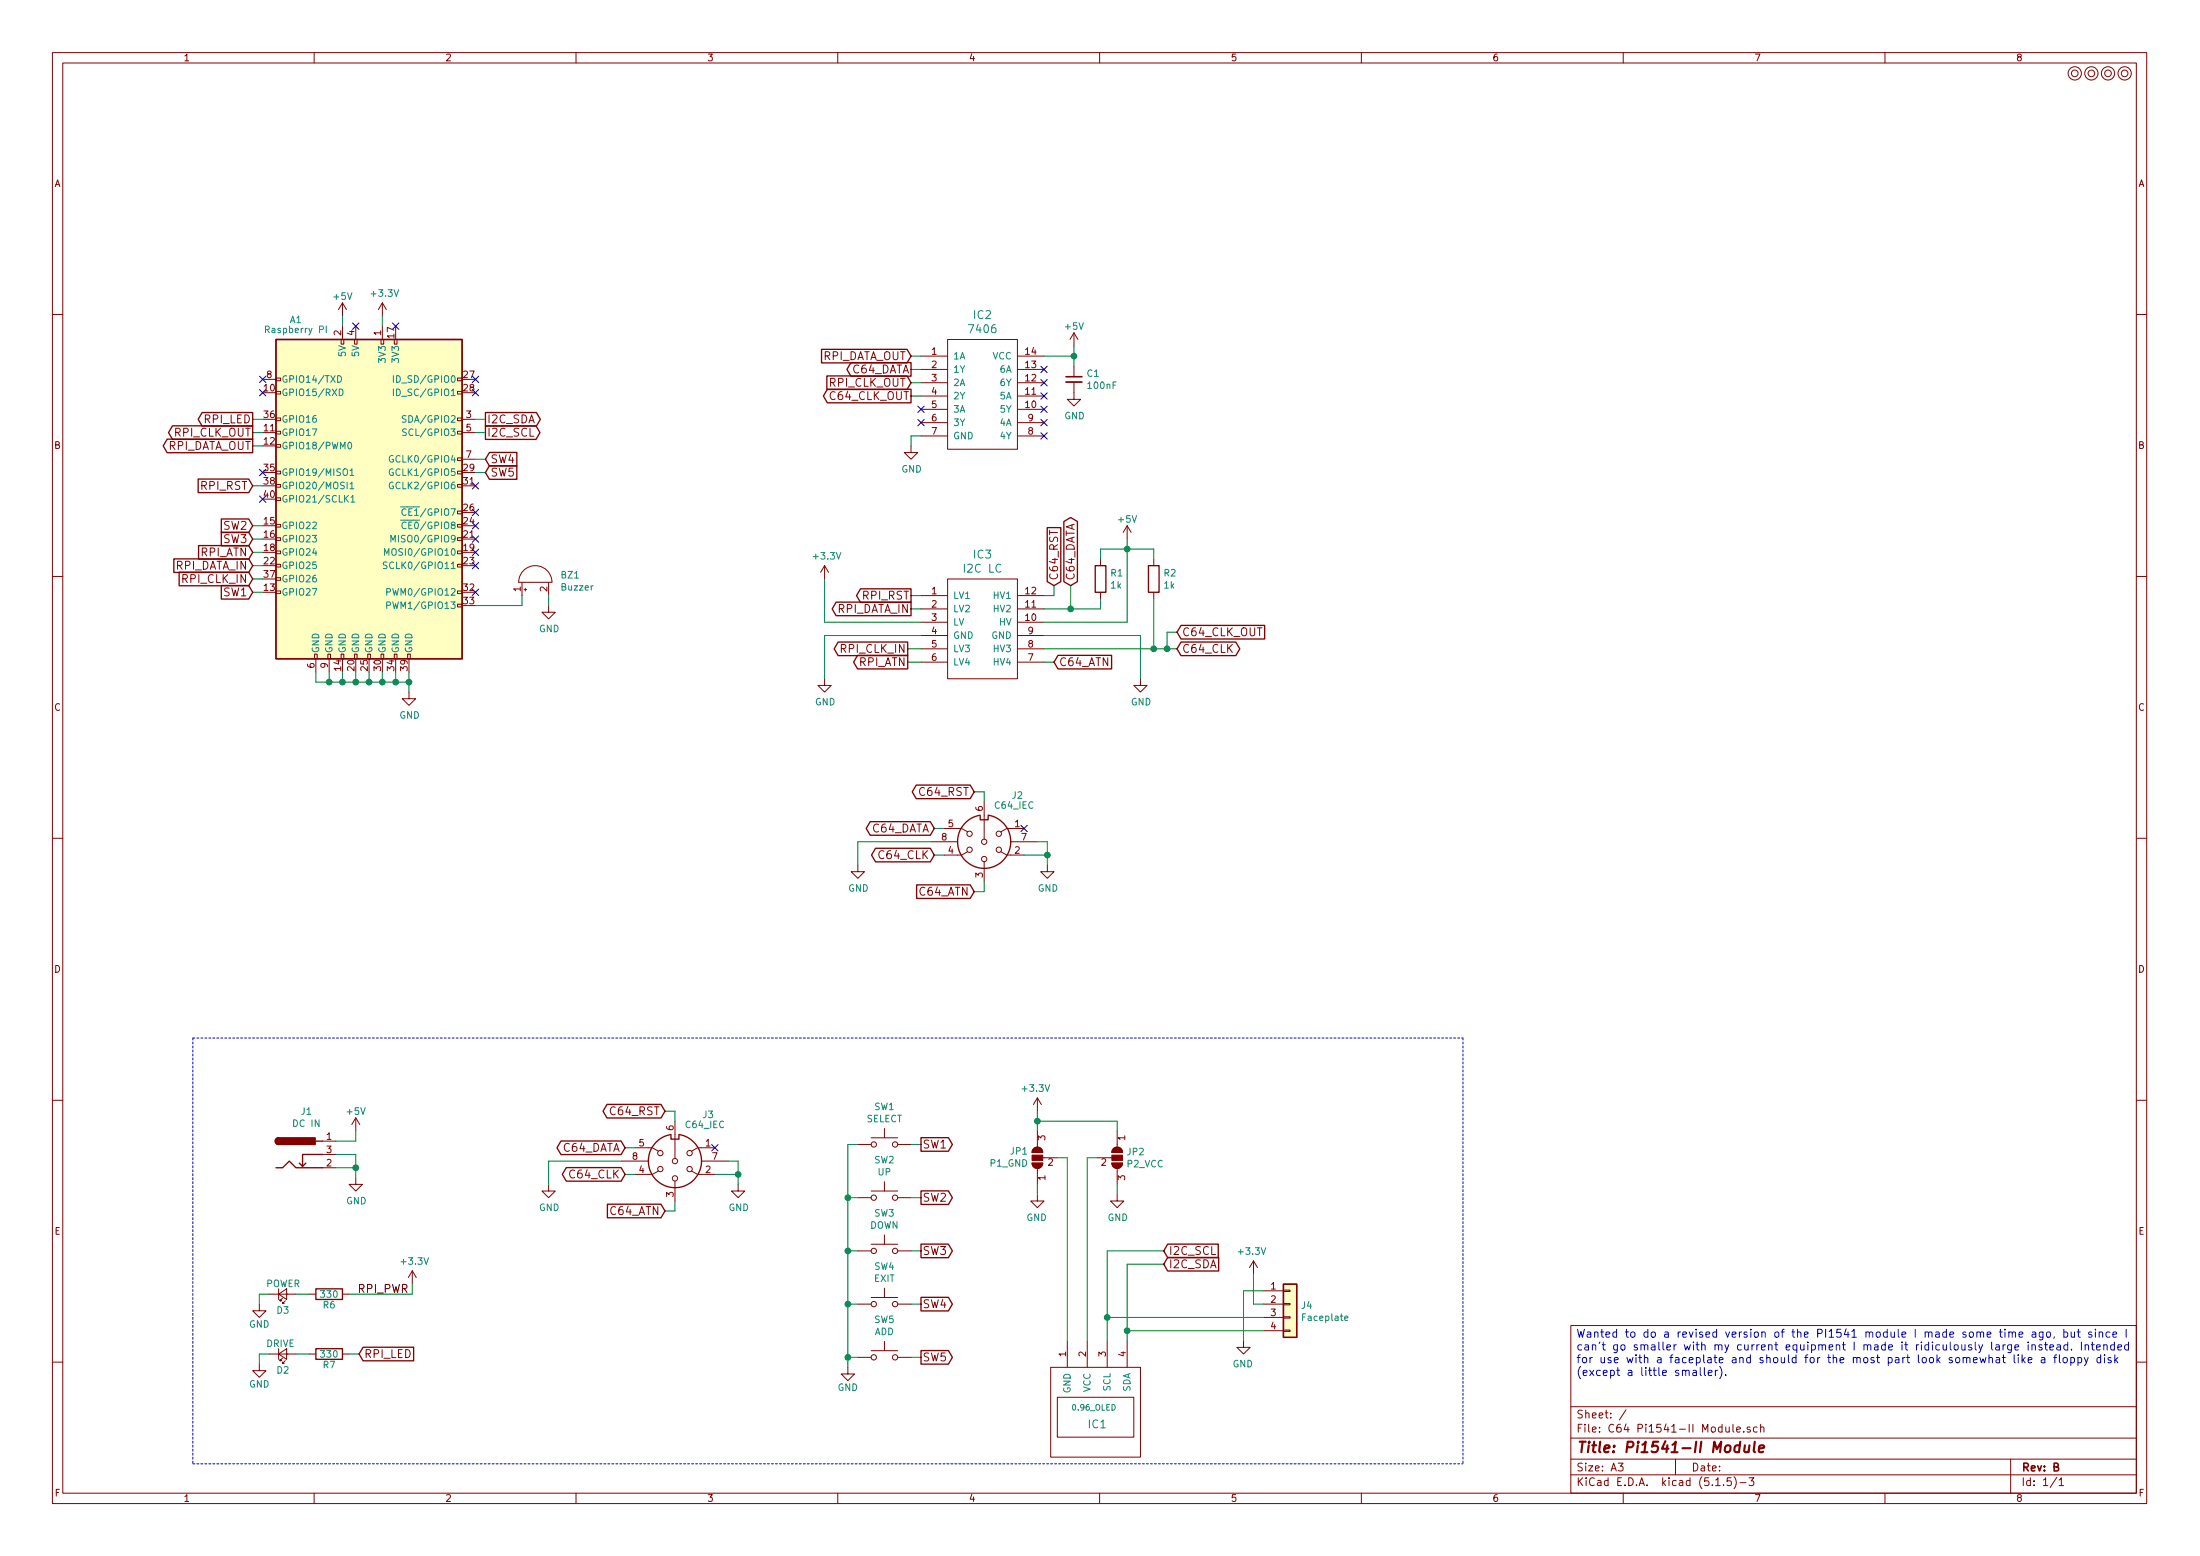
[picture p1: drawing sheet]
EESchema Schematic File Version 4
EELAYER 30 0
EELAYER END
$Descr A3 16535 11693
encoding utf-8
Sheet 1 1
Title "Pi1541-II Module"
Date ""
Rev "B"
Comp ""
Comment1 ""
Comment2 ""
Comment3 ""
Comment4 ""
$EndDescr
$Comp
L mounting:Mounting M1
U 1 1
P 15600 550
F 0 "M1" H 15600 650 50  0001 C CNN
F 1 "Mounting" H 15600 475 50  0001 C CNN
F 2 "mounting:M3" H 15600 550 50  0001 C CNN
F 3 "" H 15600 550 50  0001 C CNN
	1    15600 550 
	1    0    0    -1  
$EndComp
$Comp
L mounting:Mounting M2
U 1 1
P 15725 550
F 0 "M2" H 15725 650 50  0001 C CNN
F 1 "Mounting" H 15725 475 50  0001 C CNN
F 2 "mounting:M3" H 15725 550 50  0001 C CNN
F 3 "" H 15725 550 50  0001 C CNN
	1    15725 550 
	1    0    0    -1  
$EndComp
$Comp
L mounting:Mounting M3
U 1 1
P 15850 550
F 0 "M3" H 15850 650 50  0001 C CNN
F 1 "Mounting" H 15850 475 50  0001 C CNN
F 2 "mounting:M3" H 15850 550 50  0001 C CNN
F 3 "" H 15850 550 50  0001 C CNN
	1    15850 550 
	1    0    0    -1  
$EndComp
$Comp
L mounting:Mounting M4
U 1 1
P 15975 550
F 0 "M4" H 15975 650 50  0001 C CNN
F 1 "Mounting" H 15975 475 50  0001 C CNN
F 2 "mounting:M3" H 15975 550 50  0001 C CNN
F 3 "" H 15975 550 50  0001 C CNN
	1    15975 550 
	1    0    0    -1  
$EndComp
$Comp
L power:GND #PWR01
U 1 1
P 6375 10275
F 0 "#PWR01" H 6375 10025 50  0001 C CNN
F 1 "GND" H 6375 10125 50  0000 C CNN
F 2 "" H 6375 10275 50  0001 C CNN
F 3 "" H 6375 10275 50  0001 C CNN
	1    6375 10275
	-1   0    0    -1  
$EndComp
$Comp
L I2C_OLED:0.96_I2C_OLED IC1
U 1 1
P 8250 10525
F 0 "IC1" H 8250 10350 60  0000 C CNN
F 1 "0.96_OLED" H 8225 10475 43  0000 C CNN
F 2 "i2c_oled:0.96_I2C_OLED" H 8250 11150 60  0001 C CNN
F 3 "" H 8250 11150 60  0001 C CNN
	1    8250 10525
	1    0    0    -1  
$EndComp
$Comp
L Device:R R6
U 1 1
P 2475 9725
F 0 "R6" V 2555 9725 50  0000 C CNN
F 1 "330" V 2475 9725 50  0000 C CNN
F 2 "Resistors_THT:R_Axial_DIN0207_L6.3mm_D2.5mm_P10.16mm_Horizontal" V 2405 9725 50  0001 C CNN
F 3 "" H 2475 9725 50  0001 C CNN
	1    2475 9725
	0    -1   1    0   
$EndComp
$Comp
L power:GND #PWR015
U 1 1
P 1950 9800
F 0 "#PWR015" H 1950 9550 50  0001 C CNN
F 1 "GND" H 1950 9650 50  0000 C CNN
F 2 "" H 1950 9800 50  0001 C CNN
F 3 "" H 1950 9800 50  0001 C CNN
	1    1950 9800
	-1   0    0    -1  
$EndComp
Wire Wire Line
	1950 9800 1950 9725
Wire Wire Line
	1950 9725 2025 9725
$Comp
L Device:LED_Small D3
U 1 1
P 2125 9725
F 0 "D3" H 2075 9850 50  0000 L CNN
F 1 "POWER" H 2000 9650 50  0000 L CNN
F 2 "LEDs:LED_D5.0mm" V 2125 9725 50  0001 C CNN
F 3 "" V 2125 9725 50  0001 C CNN
	1    2125 9725
	1    0    0    1   
$EndComp
Text Label 3075 9725 2    60   ~ 0
RPI_PWR
$Comp
L Device:R R7
U 1 1
P 2475 10175
F 0 "R7" V 2555 10175 50  0000 C CNN
F 1 "330" V 2475 10175 50  0000 C CNN
F 2 "Resistors_THT:R_Axial_DIN0207_L6.3mm_D2.5mm_P10.16mm_Horizontal" V 2405 10175 50  0001 C CNN
F 3 "" H 2475 10175 50  0001 C CNN
	1    2475 10175
	0    -1   1    0   
$EndComp
$Comp
L power:GND #PWR017
U 1 1
P 1950 10250
F 0 "#PWR017" H 1950 10000 50  0001 C CNN
F 1 "GND" H 1950 10100 50  0000 C CNN
F 2 "" H 1950 10250 50  0001 C CNN
F 3 "" H 1950 10250 50  0001 C CNN
	1    1950 10250
	-1   0    0    -1  
$EndComp
Wire Wire Line
	1950 10250 1950 10175
Wire Wire Line
	1950 10175 2025 10175
$Comp
L Device:LED_Small D2
U 1 1
P 2125 10175
F 0 "D2" H 2075 10300 50  0000 L CNN
F 1 "DRIVE" H 2000 10100 50  0000 L CNN
F 2 "LEDs:LED_D5.0mm" V 2125 10175 50  0001 C CNN
F 3 "" V 2125 10175 50  0001 C CNN
	1    2125 10175
	1    0    0    1   
$EndComp
$Comp
L barrel_jack:barrel_9v J1
U 1 1
P 2225 8675
F 0 "J1" H 2304 9000 50  0000 C CNN
F 1 "DC IN" H 2304 8909 50  0000 C CNN
F 2 "Connectors:BARREL_JACK" H 2275 8635 50  0001 C CNN
F 3 "~" H 2275 8635 50  0001 C CNN
	1    2225 8675
	1    0    0    -1  
$EndComp
$Comp
L power:GND #PWR0101
U 1 1
P 2675 8850
F 0 "#PWR0101" H 2675 8600 50  0001 C CNN
F 1 "GND" H 2680 8677 50  0000 C CNN
F 2 "" H 2675 8850 50  0001 C CNN
F 3 "" H 2675 8850 50  0001 C CNN
	1    2675 8850
	1    0    0    -1  
$EndComp
Wire Wire Line
	2675 8775 2675 8675
$Comp
L power:+5V #PWR0106
U 1 1
P 2675 8500
F 0 "#PWR0106" H 2675 8350 50  0001 C CNN
F 1 "+5V" H 2675 8650 50  0000 C CNN
F 2 "" H 2675 8500 50  0001 C CNN
F 3 "" H 2675 8500 50  0001 C CNN
	1    2675 8500
	1    0    0    -1  
$EndComp
Wire Wire Line
	2225 10175 2325 10175
Wire Wire Line
	2225 9725 2325 9725
Wire Wire Line
	2625 9725 3100 9725
Wire Wire Line
	2675 8500 2675 8575
$Comp
L Switch:SW_Push SW1
U 1 1
P 6650 8600
F 0 "SW1" H 6650 8885 50  0000 C CNN
F 1 "SELECT" H 6650 8794 50  0000 C CNN
F 2 "Buttons_Switches_THT:SW_Tactile_SPST_Angled_PTS645Vx39-2LFS" H 6650 8800 50  0001 C CNN
F 3 "~" H 6650 8800 50  0001 C CNN
	1    6650 8600
	1    0    0    -1  
$EndComp
$Comp
L Switch:SW_Push SW2
U 1 1
P 6650 9000
F 0 "SW2" H 6650 9285 50  0000 C CNN
F 1 "UP" H 6650 9194 50  0000 C CNN
F 2 "Buttons_Switches_THT:SW_Tactile_SPST_Angled_PTS645Vx39-2LFS" H 6650 9200 50  0001 C CNN
F 3 "~" H 6650 9200 50  0001 C CNN
	1    6650 9000
	1    0    0    -1  
$EndComp
$Comp
L Switch:SW_Push SW3
U 1 1
P 6650 9400
F 0 "SW3" H 6650 9685 50  0000 C CNN
F 1 "DOWN" H 6650 9594 50  0000 C CNN
F 2 "Buttons_Switches_THT:SW_Tactile_SPST_Angled_PTS645Vx39-2LFS" H 6650 9600 50  0001 C CNN
F 3 "~" H 6650 9600 50  0001 C CNN
	1    6650 9400
	1    0    0    -1  
$EndComp
$Comp
L Switch:SW_Push SW4
U 1 1
P 6650 9800
F 0 "SW4" H 6650 10085 50  0000 C CNN
F 1 "EXIT" H 6650 9994 50  0000 C CNN
F 2 "Buttons_Switches_THT:SW_Tactile_SPST_Angled_PTS645Vx39-2LFS" H 6650 10000 50  0001 C CNN
F 3 "~" H 6650 10000 50  0001 C CNN
	1    6650 9800
	1    0    0    -1  
$EndComp
$Comp
L Switch:SW_Push SW5
U 1 1
P 6650 10200
F 0 "SW5" H 6650 10485 50  0000 C CNN
F 1 "ADD" H 6650 10394 50  0000 C CNN
F 2 "Buttons_Switches_THT:SW_Tactile_SPST_Angled_PTS645Vx39-2LFS" H 6650 10400 50  0001 C CNN
F 3 "~" H 6650 10400 50  0001 C CNN
	1    6650 10200
	1    0    0    -1  
$EndComp
Wire Wire Line
	6450 10200 6375 10200
Wire Wire Line
	6375 10200 6375 9800
Wire Wire Line
	6375 9800 6450 9800
Wire Wire Line
	6375 9800 6375 9400
Wire Wire Line
	6375 9400 6450 9400
Connection ~ 6375 9800
Wire Wire Line
	6375 9400 6375 9000
Wire Wire Line
	6375 9000 6450 9000
Connection ~ 6375 9400
Wire Wire Line
	6375 9000 6375 8600
Wire Wire Line
	6375 8600 6450 8600
Connection ~ 6375 9000
Wire Wire Line
	6375 10200 6375 10275
Connection ~ 6375 10200
$Comp
L Connector:Raspberry_Pi_2_3 A1
U 1 1
P 2775 3750
F 0 "A1" H 2225 5100 50  0000 C CNN
F 1 "Raspberry PI" H 2225 5025 50  0000 C CNN
F 2 "RPI:Raspberry_Pi_3B_Socketed_THT_FaceDown_MountingHoles" H 2775 3750 50  0001 C CNN
F 3 "https://www.raspberrypi.org/documentation/hardware/raspberrypi/schematics/rpi_SCH_3bplus_1p0_reduced.pdf" H 2775 3750 50  0001 C CNN
	1    2775 3750
	1    0    0    -1  
$EndComp
Wire Wire Line
	2375 5050 2375 5125
Wire Wire Line
	2375 5125 2475 5125
Wire Wire Line
	3075 5125 3075 5050
Wire Wire Line
	2975 5050 2975 5125
Connection ~ 2975 5125
Wire Wire Line
	2975 5125 3075 5125
Wire Wire Line
	2875 5050 2875 5125
Connection ~ 2875 5125
Wire Wire Line
	2875 5125 2975 5125
Wire Wire Line
	2775 5050 2775 5125
Connection ~ 2775 5125
Wire Wire Line
	2775 5125 2875 5125
Wire Wire Line
	2675 5050 2675 5125
Connection ~ 2675 5125
Wire Wire Line
	2675 5125 2775 5125
Wire Wire Line
	2575 5050 2575 5125
Connection ~ 2575 5125
Wire Wire Line
	2575 5125 2675 5125
Wire Wire Line
	2475 5050 2475 5125
Connection ~ 2475 5125
Wire Wire Line
	2475 5125 2575 5125
Wire Wire Line
	3075 5200 3075 5125
Connection ~ 3075 5125
$Comp
L power:GND #PWR05
U 1 1
P 3075 5200
F 0 "#PWR05" H 3075 4950 50  0001 C CNN
F 1 "GND" H 3080 5027 50  0000 C CNN
F 2 "" H 3075 5200 50  0001 C CNN
F 3 "" H 3075 5200 50  0001 C CNN
	1    3075 5200
	1    0    0    -1  
$EndComp
Wire Wire Line
	2675 8850 2675 8775
Connection ~ 2675 8775
Wire Wire Line
	2575 2450 2575 2375
$Comp
L power:+5V #PWR03
U 1 1
P 2575 2375
F 0 "#PWR03" H 2575 2225 50  0001 C CNN
F 1 "+5V" H 2575 2525 50  0000 C CNN
F 2 "" H 2575 2375 50  0001 C CNN
F 3 "" H 2575 2375 50  0001 C CNN
	1    2575 2375
	1    0    0    -1  
$EndComp
$Comp
L power:+3.3V #PWR04
U 1 1
P 2875 2375
F 0 "#PWR04" H 2875 2225 50  0001 C CNN
F 1 "+3.3V" H 2890 2548 50  0000 C CNN
F 2 "" H 2875 2375 50  0001 C CNN
F 3 "" H 2875 2375 50  0001 C CNN
	1    2875 2375
	1    0    0    -1  
$EndComp
Wire Wire Line
	2875 2375 2875 2450
NoConn ~ 2675 2450
NoConn ~ 2975 2450
$Comp
L power:+3.3V #PWR0102
U 1 1
P 3100 9650
F 0 "#PWR0102" H 3100 9500 50  0001 C CNN
F 1 "+3.3V" H 3115 9823 50  0000 C CNN
F 2 "" H 3100 9650 50  0001 C CNN
F 3 "" H 3100 9650 50  0001 C CNN
	1    3100 9650
	1    0    0    -1  
$EndComp
Wire Wire Line
	3100 9650 3100 9725
Text GLabel 2700 10175 2    60   Input ~ 0
RPI_LED
Wire Wire Line
	2625 10175 2700 10175
Text GLabel 3650 3450 2    60   Input ~ 0
SW4
Wire Wire Line
	3650 3450 3575 3450
Text GLabel 1900 4450 0    60   Input ~ 0
SW1
Wire Wire Line
	1900 3250 1975 3250
Text GLabel 1900 3950 0    60   Input ~ 0
SW2
Wire Wire Line
	1900 3950 1975 3950
Text GLabel 3650 3550 2    60   Input ~ 0
SW5
Wire Wire Line
	3650 3550 3575 3550
Text GLabel 1900 4050 0    60   Input ~ 0
SW3
Wire Wire Line
	1900 4050 1975 4050
Text GLabel 6925 8600 2    60   Output ~ 0
SW1
Wire Wire Line
	6925 8600 6850 8600
Text GLabel 6925 9000 2    60   Output ~ 0
SW2
Wire Wire Line
	6925 9000 6850 9000
Text GLabel 6925 9400 2    60   Output ~ 0
SW3
Wire Wire Line
	6850 9400 6925 9400
Text GLabel 6925 9800 2    60   Output ~ 0
SW4
Wire Wire Line
	6925 9800 6850 9800
Text GLabel 6925 10200 2    60   Output ~ 0
SW5
Wire Wire Line
	6925 10200 6850 10200
$Comp
L 7406:7406 IC2
U 1 1
P 7375 2875
F 0 "IC2" H 7387 3387 60  0000 C CNN
F 1 "7406" H 7387 3281 60  0000 C CNN
F 2 "Housings_DIP:DIP-14_W7.62mm_LongPads" H 7500 2900 60  0001 C CNN
F 3 "" H 7500 2900 60  0001 C CNN
	1    7375 2875
	1    0    0    -1  
$EndComp
$Comp
L power:GND #PWR0104
U 1 1
P 6850 3350
F 0 "#PWR0104" H 6850 3100 50  0001 C CNN
F 1 "GND" H 6855 3177 50  0000 C CNN
F 2 "" H 6850 3350 50  0001 C CNN
F 3 "" H 6850 3350 50  0001 C CNN
	1    6850 3350
	1    0    0    -1  
$EndComp
Wire Wire Line
	6850 3350 6850 3275
Wire Wire Line
	6850 3275 6925 3275
NoConn ~ 7850 2775
NoConn ~ 7850 2875
NoConn ~ 7850 2975
NoConn ~ 7850 3075
NoConn ~ 7850 3175
NoConn ~ 7850 3275
Text GLabel 6850 2675 0    60   Input ~ 0
RPI_DATA_OUT
Wire Wire Line
	6850 2675 6925 2675
Text GLabel 6850 2775 0    60   Output ~ 0
C64_DATA
Wire Wire Line
	6850 2775 6925 2775
Text GLabel 6850 2875 0    60   Input ~ 0
RPI_CLK_OUT
Wire Wire Line
	6850 2875 6925 2875
Text GLabel 6850 2975 0    60   Output ~ 0
C64_CLK_OUT
Wire Wire Line
	6850 2975 6925 2975
NoConn ~ 6925 3075
NoConn ~ 6925 3175
Text GLabel 1900 3350 0    60   Output ~ 0
RPI_DATA_OUT
Wire Wire Line
	1900 3350 1975 3350
Text GLabel 1900 4150 0    60   Input ~ 0
RPI_ATN
Wire Wire Line
	1900 4150 1975 4150
Text GLabel 1900 4250 0    60   Input ~ 0
RPI_DATA_IN
Wire Wire Line
	1900 4250 1975 4250
Text GLabel 1900 3150 0    60   Output ~ 0
RPI_LED
Wire Wire Line
	1900 3150 1975 3150
Text GLabel 1900 3650 0    60   Input ~ 0
RPI_RST
Wire Wire Line
	1900 3650 1975 3650
Wire Wire Line
	3575 3150 3650 3150
Wire Wire Line
	3650 3250 3575 3250
Text GLabel 3650 3150 2    60   Output ~ 0
I2C_SDA
Text GLabel 3650 3250 2    60   Output ~ 0
I2C_SCL
Text GLabel 1900 3250 0    60   Output ~ 0
RPI_CLK_OUT
Wire Wire Line
	1900 4450 1975 4450
NoConn ~ 3575 4150
NoConn ~ 3575 4050
NoConn ~ 3575 4250
NoConn ~ 3575 2850
NoConn ~ 1975 3550
NoConn ~ 1975 3750
NoConn ~ 3575 4450
NoConn ~ 3575 2950
NoConn ~ 3575 3850
NoConn ~ 3575 3950
NoConn ~ 3575 3650
NoConn ~ 1975 2850
NoConn ~ 1975 2950
$Comp
L 4ch_i2c_level_converter:4CH_I2C_Level_Converter IC3
U 1 1
P 7400 4700
F 0 "IC3" H 7387 5237 60  0000 C CNN
F 1 "I2C LC" H 7387 5131 60  0000 C CNN
F 2 "IIC_4CH_Level_Converter:4CH_I2C_Level_Converter" H 7525 5150 60  0001 C CNN
F 3 "" H 7525 5150 60  0001 C CNN
	1    7400 4700
	1    0    0    -1  
$EndComp
Text GLabel 6850 4475 0    60   Output ~ 0
RPI_RST
Wire Wire Line
	6850 4475 6925 4475
Text GLabel 6850 4575 0    60   Output ~ 0
RPI_DATA_IN
Wire Wire Line
	6850 4575 6925 4575
Text GLabel 1900 4350 0    60   Input ~ 0
RPI_CLK_IN
Wire Wire Line
	1900 4350 1975 4350
Text GLabel 6825 4875 0    60   Output ~ 0
RPI_CLK_IN
Wire Wire Line
	6825 4875 6925 4875
Wire Wire Line
	6825 4975 6925 4975
Text GLabel 6825 4975 0    60   Output ~ 0
RPI_ATN
Text GLabel 7925 4975 2    60   Input ~ 0
C64_ATN
Wire Wire Line
	7925 4975 7850 4975
Text GLabel 7925 4400 1    60   Input ~ 0
C64_RST
Wire Wire Line
	7925 4475 7850 4475
Text GLabel 8050 4400 1    60   BiDi ~ 0
C64_DATA
Wire Wire Line
	7925 4400 7925 4475
Wire Wire Line
	7850 4575 8050 4575
Wire Wire Line
	8050 4575 8050 4400
$Comp
L Device:R R1
U 1 1
P 8275 4350
F 0 "R1" H 8345 4396 50  0000 L CNN
F 1 "1k" H 8345 4305 50  0000 L CNN
F 2 "Resistors_THT:R_Axial_DIN0207_L6.3mm_D2.5mm_P10.16mm_Horizontal" V 8205 4350 50  0001 C CNN
F 3 "~" H 8275 4350 50  0001 C CNN
	1    8275 4350
	1    0    0    -1  
$EndComp
Wire Wire Line
	8275 4500 8275 4575
Wire Wire Line
	8275 4575 8050 4575
Connection ~ 8050 4575
$Comp
L Device:R R2
U 1 1
P 8675 4350
F 0 "R2" H 8745 4396 50  0000 L CNN
F 1 "1k" H 8745 4305 50  0000 L CNN
F 2 "Resistors_THT:R_Axial_DIN0207_L6.3mm_D2.5mm_P10.16mm_Horizontal" V 8605 4350 50  0001 C CNN
F 3 "~" H 8675 4350 50  0001 C CNN
	1    8675 4350
	1    0    0    -1  
$EndComp
Wire Wire Line
	8275 4200 8275 4125
Wire Wire Line
	8275 4125 8475 4125
Wire Wire Line
	8675 4125 8675 4200
Connection ~ 8475 4125
Wire Wire Line
	8475 4125 8675 4125
Wire Wire Line
	8475 4125 8475 4050
Wire Wire Line
	8475 4675 7850 4675
Wire Wire Line
	8475 4125 8475 4675
Wire Wire Line
	7850 4875 8675 4875
Wire Wire Line
	8675 4875 8675 4500
Text GLabel 8850 4875 2    60   BiDi ~ 0
C64_CLK
Text GLabel 8850 4750 2    60   Input ~ 0
C64_CLK_OUT
Wire Wire Line
	8775 4875 8675 4875
Connection ~ 8675 4875
Wire Wire Line
	8775 4875 8775 4750
Wire Wire Line
	8775 4750 8850 4750
Wire Wire Line
	8775 4875 8850 4875
Connection ~ 8775 4875
$Comp
L power:+5V #PWR0103
U 1 1
P 8075 2600
F 0 "#PWR0103" H 8075 2450 50  0001 C CNN
F 1 "+5V" H 8075 2750 50  0000 C CNN
F 2 "" H 8075 2600 50  0001 C CNN
F 3 "" H 8075 2600 50  0001 C CNN
	1    8075 2600
	1    0    0    -1  
$EndComp
$Comp
L power:+5V #PWR0105
U 1 1
P 8475 4050
F 0 "#PWR0105" H 8475 3900 50  0001 C CNN
F 1 "+5V" H 8475 4200 50  0000 C CNN
F 2 "" H 8475 4050 50  0001 C CNN
F 3 "" H 8475 4050 50  0001 C CNN
	1    8475 4050
	1    0    0    -1  
$EndComp
$Comp
L power:GND #PWR0107
U 1 1
P 8575 5100
F 0 "#PWR0107" H 8575 4850 50  0001 C CNN
F 1 "GND" H 8580 4927 50  0000 C CNN
F 2 "" H 8575 5100 50  0001 C CNN
F 3 "" H 8575 5100 50  0001 C CNN
	1    8575 5100
	1    0    0    -1  
$EndComp
Wire Wire Line
	6200 4775 6200 5100
Wire Wire Line
	6200 4775 6925 4775
Wire Wire Line
	8575 4775 8575 5100
Wire Wire Line
	8575 4775 7850 4775
$Comp
L power:GND #PWR0108
U 1 1
P 6200 5100
F 0 "#PWR0108" H 6200 4850 50  0001 C CNN
F 1 "GND" H 6205 4927 50  0000 C CNN
F 2 "" H 6200 5100 50  0001 C CNN
F 3 "" H 6200 5100 50  0001 C CNN
	1    6200 5100
	1    0    0    -1  
$EndComp
Wire Wire Line
	6200 4675 6200 4350
Wire Wire Line
	6200 4675 6925 4675
$Comp
L power:+3.3V #PWR0109
U 1 1
P 6200 4350
F 0 "#PWR0109" H 6200 4200 50  0001 C CNN
F 1 "+3.3V" H 6215 4523 50  0000 C CNN
F 2 "" H 6200 4350 50  0001 C CNN
F 3 "" H 6200 4350 50  0001 C CNN
	1    6200 4350
	1    0    0    -1  
$EndComp
$Comp
L Device:Buzzer BZ1
U 1 1
P 4025 4375
F 0 "BZ1" V 4076 4188 50  0000 R CNN
F 1 "Buzzer" V 3985 4188 50  0000 R CNN
F 2 "Buzzers_Beepers:Buzzer_12x9.5RM7.6" V 4000 4475 50  0001 C CNN
F 3 "~" V 4000 4475 50  0001 C CNN
	1    4025 4375
	0    -1   -1   0   
$EndComp
Wire Wire Line
	3575 4550 3925 4550
$Comp
L power:GND #PWR06
U 1 1
P 4125 4550
F 0 "#PWR06" H 4125 4300 50  0001 C CNN
F 1 "GND" H 4130 4377 50  0000 C CNN
F 2 "" H 4125 4550 50  0001 C CNN
F 3 "" H 4125 4550 50  0001 C CNN
	1    4125 4550
	1    0    0    -1  
$EndComp
Wire Wire Line
	3925 4475 3925 4550
Wire Wire Line
	4125 4475 4125 4550
$Comp
L C64_IEC:C64_IEC J2
U 1 1
P 7400 6325
F 0 "J2" H 7650 6675 50  0000 C CNN
F 1 "C64_IEC" H 7625 6600 50  0000 C CNN
F 2 "C64_IEC:C64_IEC" H 7400 6325 50  0001 C CNN
F 3 "http://www.mouser.com/ds/2/18/40_c091_abd_e-75918.pdf" H 7400 6325 50  0001 C CNN
	1    7400 6325
	1    0    0    -1  
$EndComp
Text GLabel 7325 5950 0    60   BiDi ~ 0
C64_RST
Text GLabel 7025 6225 0    60   BiDi ~ 0
C64_DATA
Wire Wire Line
	7400 6025 7400 5950
Wire Wire Line
	7025 6225 7100 6225
Text GLabel 7325 6700 0    60   Input ~ 0
C64_ATN
Wire Wire Line
	7400 6700 7400 6625
Wire Wire Line
	7325 5950 7400 5950
Wire Wire Line
	7325 6700 7400 6700
NoConn ~ 7700 6225
Wire Wire Line
	7800 6325 7875 6325
Wire Wire Line
	7875 6325 7875 6425
Wire Wire Line
	7700 6425 7875 6425
Connection ~ 7875 6425
Wire Wire Line
	7875 6425 7875 6500
$Comp
L power:GND #PWR08
U 1 1
P 7875 6500
F 0 "#PWR08" H 7875 6250 50  0001 C CNN
F 1 "GND" H 7880 6327 50  0000 C CNN
F 2 "" H 7875 6500 50  0001 C CNN
F 3 "" H 7875 6500 50  0001 C CNN
	1    7875 6500
	1    0    0    -1  
$EndComp
Text GLabel 7025 6425 0    60   BiDi ~ 0
C64_CLK
Wire Wire Line
	7025 6425 7100 6425
$Comp
L power:GND #PWR07
U 1 1
P 6450 6500
F 0 "#PWR07" H 6450 6250 50  0001 C CNN
F 1 "GND" H 6455 6327 50  0000 C CNN
F 2 "" H 6450 6500 50  0001 C CNN
F 3 "" H 6450 6500 50  0001 C CNN
	1    6450 6500
	1    0    0    -1  
$EndComp
Wire Wire Line
	6450 6500 6450 6325
Wire Wire Line
	6450 6325 7000 6325
$Comp
L C64_IEC:C64_IEC J3
U 1 1
P 5075 8725
F 0 "J3" H 5325 9075 50  0000 C CNN
F 1 "C64_IEC" H 5300 9000 50  0000 C CNN
F 2 "C64_IEC:C64_IEC" H 5075 8725 50  0001 C CNN
F 3 "http://www.mouser.com/ds/2/18/40_c091_abd_e-75918.pdf" H 5075 8725 50  0001 C CNN
	1    5075 8725
	1    0    0    -1  
$EndComp
Text GLabel 5000 8350 0    60   BiDi ~ 0
C64_RST
Text GLabel 4700 8625 0    60   BiDi ~ 0
C64_DATA
Wire Wire Line
	5075 8425 5075 8350
Wire Wire Line
	4700 8625 4775 8625
Text GLabel 5000 9100 0    60   Input ~ 0
C64_ATN
Wire Wire Line
	5075 9100 5075 9025
Wire Wire Line
	5000 8350 5075 8350
Wire Wire Line
	5000 9100 5075 9100
NoConn ~ 5375 8625
Wire Wire Line
	5475 8725 5550 8725
Wire Wire Line
	5550 8725 5550 8825
Wire Wire Line
	5375 8825 5550 8825
Connection ~ 5550 8825
Wire Wire Line
	5550 8825 5550 8900
$Comp
L power:GND #PWR010
U 1 1
P 5550 8900
F 0 "#PWR010" H 5550 8650 50  0001 C CNN
F 1 "GND" H 5555 8727 50  0000 C CNN
F 2 "" H 5550 8900 50  0001 C CNN
F 3 "" H 5550 8900 50  0001 C CNN
	1    5550 8900
	1    0    0    -1  
$EndComp
Text GLabel 4700 8825 0    60   BiDi ~ 0
C64_CLK
Wire Wire Line
	4700 8825 4775 8825
$Comp
L power:GND #PWR09
U 1 1
P 4125 8900
F 0 "#PWR09" H 4125 8650 50  0001 C CNN
F 1 "GND" H 4130 8727 50  0000 C CNN
F 2 "" H 4125 8900 50  0001 C CNN
F 3 "" H 4125 8900 50  0001 C CNN
	1    4125 8900
	1    0    0    -1  
$EndComp
Wire Wire Line
	4125 8900 4125 8725
Wire Wire Line
	4125 8725 4675 8725
$Comp
L Device:C_Small C1
U 1 1
P 8075 2850
F 0 "C1" H 8167 2896 50  0000 L CNN
F 1 "100nF" H 8167 2805 50  0000 L CNN
F 2 "Capacitors_THT:C_Disc_D4.7mm_W2.5mm_P5.00mm" H 8075 2850 50  0001 C CNN
F 3 "~" H 8075 2850 50  0001 C CNN
	1    8075 2850
	1    0    0    -1  
$EndComp
$Comp
L power:GND #PWR011
U 1 1
P 8075 2950
F 0 "#PWR011" H 8075 2700 50  0001 C CNN
F 1 "GND" H 8080 2777 50  0000 C CNN
F 2 "" H 8075 2950 50  0001 C CNN
F 3 "" H 8075 2950 50  0001 C CNN
	1    8075 2950
	1    0    0    -1  
$EndComp
Wire Wire Line
	8075 2675 8075 2750
Wire Wire Line
	8075 2675 8075 2600
Connection ~ 8075 2675
Wire Wire Line
	7850 2675 8075 2675
Text GLabel 8750 9500 2    60   Input ~ 0
I2C_SDA
Text GLabel 8750 9400 2    60   Input ~ 0
I2C_SCL
$Comp
L Jumper:SolderJumper_3_Open JP2
U 1 1
P 8400 8700
F 0 "JP2" V 8354 8768 50  0000 L CNN
F 1 "P2_VCC" V 8445 8768 50  0000 L CNN
F 2 "wire_pads:OLED_SEL" H 8400 8700 50  0001 C CNN
F 3 "~" H 8400 8700 50  0001 C CNN
	1    8400 8700
	0    1    1    0   
$EndComp
Wire Wire Line
	8400 8500 8400 8425
Wire Wire Line
	8400 8900 8400 8975
$Comp
L power:GND #PWR0111
U 1 1
P 8400 8975
F 0 "#PWR0111" H 8400 8725 50  0001 C CNN
F 1 "GND" H 8405 8802 50  0000 C CNN
F 2 "" H 8400 8975 50  0001 C CNN
F 3 "" H 8400 8975 50  0001 C CNN
	1    8400 8975
	1    0    0    -1  
$EndComp
$Comp
L Jumper:SolderJumper_3_Open JP1
U 1 1
P 7800 8700
F 0 "JP1" V 7846 8768 50  0000 L CNN
F 1 "P1_GND" V 7755 8768 50  0000 L CNN
F 2 "wire_pads:OLED_SEL" H 7800 8700 50  0001 C CNN
F 3 "~" H 7800 8700 50  0001 C CNN
	1    7800 8700
	0    -1   -1   0   
$EndComp
Wire Wire Line
	7800 8500 7800 8425
$Comp
L power:+3.3V #PWR0112
U 1 1
P 7800 8350
F 0 "#PWR0112" H 7800 8200 50  0001 C CNN
F 1 "+3.3V" H 7815 8523 50  0000 C CNN
F 2 "" H 7800 8350 50  0001 C CNN
F 3 "" H 7800 8350 50  0001 C CNN
	1    7800 8350
	-1   0    0    -1  
$EndComp
Wire Wire Line
	7800 8900 7800 8975
$Comp
L power:GND #PWR0113
U 1 1
P 7800 8975
F 0 "#PWR0113" H 7800 8725 50  0001 C CNN
F 1 "GND" H 7805 8802 50  0000 C CNN
F 2 "" H 7800 8975 50  0001 C CNN
F 3 "" H 7800 8975 50  0001 C CNN
	1    7800 8975
	-1   0    0    -1  
$EndComp
Wire Wire Line
	8175 8700 8250 8700
Wire Wire Line
	7950 8700 8025 8700
Wire Wire Line
	7800 8425 8400 8425
Wire Wire Line
	7800 8350 7800 8425
Connection ~ 7800 8425
Wire Notes Line
	1450 7800 1450 11000
Wire Notes Line
	11000 7800 11000 11000
Wire Notes Line
	1450 7800 11000 7800
Wire Notes Line
	1450 11000 11000 11000
Wire Wire Line
	8750 9400 8325 9400
Wire Wire Line
	8475 9500 8750 9500
$Comp
L Connector_Generic:Conn_01x04 J4
U 1 1
P 9700 9800
F 0 "J4" H 9780 9792 50  0000 L CNN
F 1 "Faceplate" H 9780 9701 50  0000 L CNN
F 2 "Pin_Headers:Pin_Header_Straight_1x04_Pitch2.54mm" H 9700 9800 50  0001 C CNN
F 3 "~" H 9700 9800 50  0001 C CNN
	1    9700 9800
	1    0    0    -1  
$EndComp
Wire Wire Line
	8325 9900 8325 10075
Wire Wire Line
	8475 10000 8475 10075
Wire Wire Line
	8325 9400 8325 9900
Connection ~ 8325 9900
Wire Wire Line
	8475 9500 8475 10000
Connection ~ 8475 10000
Wire Wire Line
	8025 8700 8025 10075
Wire Wire Line
	8175 8700 8175 10075
Wire Wire Line
	8325 9900 9500 9900
Wire Wire Line
	8475 10000 9500 10000
Wire Wire Line
	9500 9700 9350 9700
Wire Wire Line
	9350 9700 9350 10075
Wire Wire Line
	9500 9800 9425 9800
Wire Wire Line
	9425 9800 9425 9575
$Comp
L power:GND #PWR0110
U 1 1
P 9350 10075
F 0 "#PWR0110" H 9350 9825 50  0001 C CNN
F 1 "GND" H 9355 9902 50  0000 C CNN
F 2 "" H 9350 10075 50  0001 C CNN
F 3 "" H 9350 10075 50  0001 C CNN
	1    9350 10075
	-1   0    0    -1  
$EndComp
$Comp
L power:+3.3V #PWR0114
U 1 1
P 9425 9575
F 0 "#PWR0114" H 9425 9425 50  0001 C CNN
F 1 "+3.3V" H 9440 9748 50  0000 C CNN
F 2 "" H 9425 9575 50  0001 C CNN
F 3 "" H 9425 9575 50  0001 C CNN
	1    9425 9575
	-1   0    0    -1  
$EndComp
Text Notes 11850 10350 0    60   ~ 0
Wanted to do a revised version of the PI1541 module I made some time ago, but since I\ncan't go smaller with my current equipment I made it ridiculously large instead. Intended\nfor use with a faceplate and should for the most part look somewhat like a floppy disk\n(except a little smaller).
Wire Wire Line
	2525 8575 2675 8575
Wire Wire Line
	2525 8775 2675 8775
Wire Wire Line
	2525 8675 2675 8675
$EndSCHEMATC
